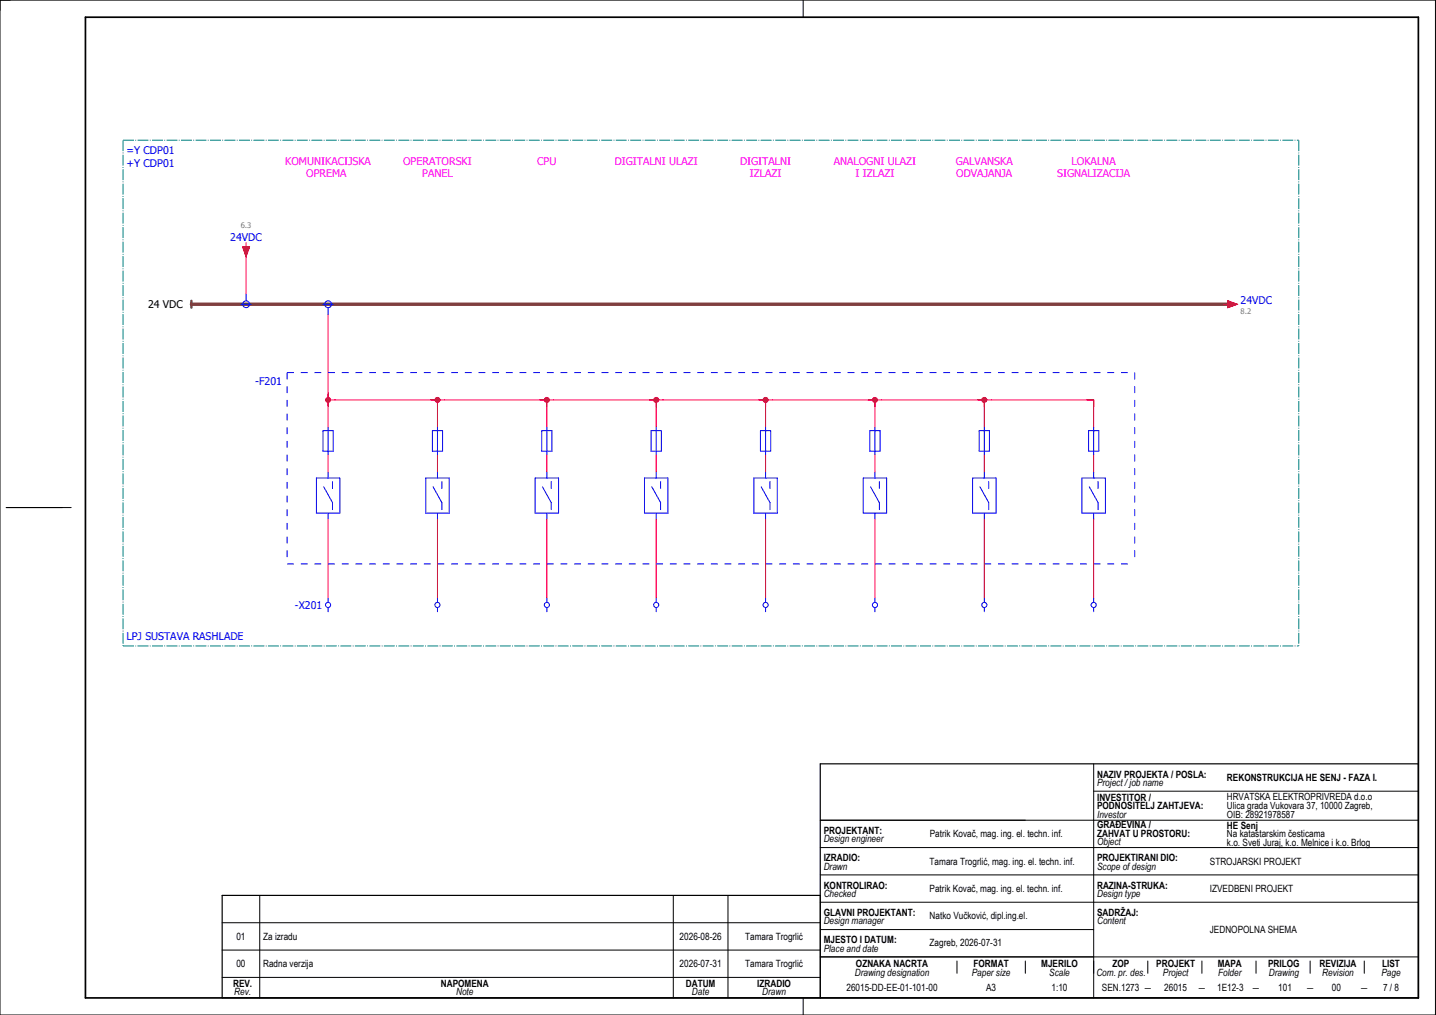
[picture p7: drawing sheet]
<svg xmlns="http://www.w3.org/2000/svg" width="420mm" height="297mm" viewBox="0 0 420 297" stroke-linecap="round" stroke-linejoin="round" font-family="sans-serif">
<g fill="none" stroke="#000" stroke-width=".29">
<path d="M0 0h420v297h-420zM235 0v5M1.8 148.5h19M320 231.5h95M320 223.5v68.5M415 223.5v68.5h-350M240 240h175M240 256h175M240 248h175M65 278h175M65 270h175M76 262v30"/>
<path d="M197 262v30M213 262v30M240 262v30M240 272h80M240 264h175M65 286h175M235 292v5M240 280h175M280 281.2v3.6M300 281.2v3.6M335.8 281.2v3.6M351.7 281.2v3.6"/>
<path d="M367.5 281.2v3.6M383.3 281.2v3.6M399.2 281.2v3.6"/>
</g>
<path d="M415 223.5h-175v68.5M240 262h-175v30" fill="none" stroke="#000" stroke-width=".35"/>
<path d="M25 5h390v287h-390z" fill="none" stroke="#000" stroke-width=".5"/>
<path d="M56 89h304" fill="none" stroke="#7f3f3f" stroke-width="1"/>
<g fill="none" stroke="#f00" stroke-width=".29">
<path d="M72 74v12M96 92v33M98 117h62v8M128 117v8M162 117h30v8M194 117h30v8M226 117h30v8M258 117h30v8M290 117h30v8M96 133v5.2M128 133v5.2M160 133v5.2"/>
<path d="M192 133v5.2M224 133v5.2M256 133v5.2M288 133v5.2M320 133v5.2M96 151.9v23.1M128 151.9v23.1M160 151.9v23.1M192 151.9v23.1M224 151.9v23.1M256 151.9v23.1M288 151.9v23.1"/>
<path d="M320 151.9v23.1"/>
</g>
<path d="M56 88v2" fill="none" stroke="#7f3f3f" stroke-width=".7"/>
<circle cx="128" cy="117" r=".88" fill="#f00"/>
<path d="M158 117h4M160 117v2" fill="none" stroke="#f00" stroke-width=".29"/>
<circle cx="160" cy="117" r=".88" fill="#f00"/>
<path d="M190 117h4M192 117v2" fill="none" stroke="#f00" stroke-width=".29"/>
<circle cx="192" cy="117" r=".88" fill="#f00"/>
<path d="M96 115v4M96 117h2" fill="none" stroke="#f00" stroke-width=".29"/>
<circle cx="96" cy="117" r=".88" fill="#f00"/>
<path d="M222 117h4M224 117v2" fill="none" stroke="#f00" stroke-width=".29"/>
<circle cx="224" cy="117" r=".88" fill="#f00"/>
<path d="M254 117h4M256 117v2" fill="none" stroke="#f00" stroke-width=".29"/>
<circle cx="256" cy="117" r=".88" fill="#f00"/>
<path d="M286 117h4M288 117v2" fill="none" stroke="#f00" stroke-width=".29"/>
<circle cx="288" cy="117" r=".88" fill="#f00"/>
<path d="M71 72.3h2l-1 2.7zM72 71v1.3M358 89h1.3M359.3 88l2.7 1-2.7 1zM318 117h2v2" fill="none" stroke="#f00" stroke-width=".29"/>
<g fill="none" stroke="#00f" stroke-width=".29">
<path d="M70.5 89h3M72 86v2M94.5 89h3M96 90v2M92.6 139.9h6.8v10.3h-6.8zM94.5 126h3v6h-3zM96 125v8M96 138.2v1.7M124.6 139.9h6.8v10.3h-6.8zM126.5 126h3v6h-3zM128 125v8M128 138.2v1.7"/>
<path d="M156.6 139.9h6.8v10.3h-6.8zM158.5 126h3v6h-3zM160 125v8M160 138.2v1.7M188.6 139.9h6.8v10.3h-6.8zM190.5 126h3v6h-3zM192 125v8M192 138.2v1.7M220.6 139.9h6.8v10.3h-6.8zM222.5 126h3v6h-3zM224 125v8M224 138.2v1.7"/>
<path d="M252.6 139.9h6.8v10.3h-6.8zM254.5 126h3v6h-3zM256 125v8M256 138.2v1.7M284.6 139.9h6.8v10.3h-6.8zM286.5 126h3v6h-3zM288 125v8M288 138.2v1.7M316.6 139.9h6.8v10.3h-6.8zM318.5 126h3v6h-3zM320 125v8M320 138.2v1.7"/>
<path d="M94.7 142.5l2.6 4.6v2.1M96 150.2v1.7M97.3 140.9v2.1M126.7 142.5l2.6 4.6v2.1M128 150.2v1.7M129.3 140.9v2.1M158.7 142.5l2.6 4.6v2.1M160 150.2v1.7M161.3 140.9v2.1M190.7 142.5l2.6 4.6v2.1M192 150.2v1.7M193.3 140.9v2.1"/>
<path d="M222.7 142.5l2.6 4.6v2.1M224 150.2v1.7M225.3 140.9v2.1M254.7 142.5l2.6 4.6v2.1M256 150.2v1.7M257.3 140.9v2.1M286.7 142.5l2.6 4.6v2.1M288 150.2v1.7M289.3 140.9v2.1M318.7 142.5l2.6 4.6v2.1M320 150.2v1.7M321.3 140.9v2.1"/>
<path d="M96 175v1.3M96 177.8v1.2M128 175v1.3M128 177.8v1.2M160 175v1.3M160 177.8v1.2M192 175v1.3M192 177.8v1.2M224 175v1.3M224 177.8v1.2M256 175v1.3M256 177.8v1.2"/>
<path d="M288 175v1.3M288 177.8v1.2M320 175v1.3M320 177.8v1.2"/>
<circle cx="72" cy="89" r="1"/>
<circle cx="96" cy="89" r="1"/>
<circle cx="96" cy="177" r=".75"/>
<circle cx="128" cy="177" r=".75"/>
<circle cx="160" cy="177" r=".75"/>
<circle cx="192" cy="177" r=".75"/>
<circle cx="224" cy="177" r=".75"/>
<circle cx="256" cy="177" r=".75"/>
<circle cx="288" cy="177" r=".75"/>
<circle cx="320" cy="177" r=".75"/>
</g>
<path d="M84 109h248M84 109v56M332 109v56M84 165h248" fill="none" stroke="#00f" stroke-width=".29" stroke-dasharray="2 2" stroke-linecap="butt"/>
<path d="M36 41h344M36 41v148M380 41v148M36 189h344" fill="none" stroke="#007f7f" stroke-width=".29" stroke-dasharray="3.2 .4 .3 .4" stroke-linecap="butt"/>
<g fill="#f00" stroke="#f00" stroke-width=".29">
<path d="M359.3 88l2.7 1-2.7 1z"/>
<path d="M71 72.3h2l-1 2.7z"/>
</g>
<g font-size="3.1" fill="#00f">
<text x="37" y="45.1">=Y CDP01</text>
<text x="37" y="48.9">+Y CDP01</text>
<text x="67.4" y="70.4">24VDC</text>
<text x="363" y="89">24VDC</text>
<text x="74.7" y="112.6">-F201</text>
<text x="86.3" y="178.3">-X201</text>
<text x="37" y="187.4">LPJ SUSTAVA RASHLADE</text>
</g>
<g font-size="3.1" fill="#f0f">
<text x="83.4" y="48.1">KOMUNIKACIJSKA</text>
<text x="89.6" y="51.9">OPREMA</text>
<text x="118" y="48.1">OPERATORSKI</text>
<text x="123.5" y="51.9">PANEL</text>
<text x="157.2" y="48.1">CPU</text>
<text x="179.9" y="48.1">DIGITALNI ULAZI</text>
<text x="216.5" y="48.1">DIGITALNI</text>
<text x="219.4" y="51.9">IZLAZI</text>
<text x="243.9" y="48.1">ANALOGNI ULAZI</text>
<text x="250.3" y="51.9">I IZLAZI</text>
<text x="279.7" y="48.1">GALVANSKA</text>
<text x="279.8" y="51.9">ODVAJANJA</text>
<text x="309.3" y="51.9">SIGNALIZACIJA</text>
<text x="313.5" y="48.1">LOKALNA</text>
</g>
<text font-size="3.1" x="43.3" y="90.3">24 VDC</text>
<g font-size="2.9">
<text x="321" y="227.5">NAZIV PROJEKTA / POSLA:</text>
<text x="321" y="230">Project / job name</text>
<text x="359" y="228.6">REKONSTRUKCIJA HE SENJ - FAZA I.</text>
<text x="321" y="234.3">INVESTITOR /</text>
<text x="321" y="236.8">PODNOSITELJ ZAHTJEVA:</text>
<text x="321" y="239.3">Investor</text>
<text x="359" y="234.2">HRVATSKA ELEKTROPRIVREDA d.o.o</text>
<text x="359" y="236.8">Ulica grada Vukovara 37, 10000 Zagreb,</text>
<text x="359" y="239.5">OIB: 28921978587</text>
<text x="241" y="244">PROJEKTANT:</text>
<text x="272" y="245">Patrik Kovač, mag. ing. el. techn. inf.</text>
<text x="321" y="242.3">GRAĐEVINA /</text>
<text x="321" y="244.8">ZAHVAT U PROSTORU:</text>
<text x="359" y="242.6">HE Senj</text>
<text x="359" y="245.1">Na katastarskim česticama</text>
<text x="241" y="246.5">Design engineer</text>
<text x="321" y="247.3">Object</text>
<text x="359" y="247.5">k.o. Sveti Juraj, k.o. Melnice i k.o. Brlog</text>
<text x="241" y="252">IZRADIO:</text>
<text x="241" y="254.5">Drawn</text>
<text x="272" y="253">Tamara Trogrlić, mag. ing. el. techn. inf.</text>
<text x="321" y="252">PROJEKTIRANI DIO:</text>
<text x="321" y="254.5">Scope of design</text>
<text x="354" y="253.1">STROJARSKI PROJEKT</text>
<text x="241" y="260">KONTROLIRAO:</text>
<text x="241" y="262.5">Checked</text>
<text x="272" y="261">Patrik Kovač, mag. ing. el. techn. inf.</text>
<text x="321" y="260">RAZINA-STRUKA:</text>
<text x="321" y="262.5">Design type</text>
<text x="354" y="261">IZVEDBENI PROJEKT</text>
<text x="241" y="268">GLAVNI PROJEKTANT:</text>
<text x="272" y="269">Natko Vučković, dipl.ing.el.</text>
<text x="321" y="268">SADRŽAJ:</text>
<text x="69.2" y="275">01</text>
<text x="77" y="275">Za izradu</text>
<text x="198.9" y="275">2026-08-26</text>
<text x="218" y="275">Tamara Trogrlić</text>
<text x="241" y="270.5">Design manager</text>
<text x="321" y="270.5">Content</text>
<text x="354" y="273.1">JEDNOPOLNA SHEMA</text>
<text x="241" y="278.5">Place and date</text>
<text x="241" y="276">MJESTO I DATUM:</text>
<text x="272" y="276.8">Zagreb, 2026-07-31</text>
<text x="69.2" y="283">00</text>
<text x="77" y="283">Radna verzija</text>
<text x="198.9" y="283">2026-07-31</text>
<text x="218" y="283">Tamara Trogrlić</text>
<text x="250.1" y="285.6">Drawing designation</text>
<text x="250.4" y="283.1">OZNAKA NACRTA</text>
<text x="284.3" y="285.6">Paper size</text>
<text x="284.9" y="283.1">FORMAT</text>
<text x="304.7" y="283.1">MJERILO</text>
<text x="307" y="285.6">Scale</text>
<text x="320.8" y="285.6">Com. pr. des.</text>
<text x="325.5" y="283.1">ZOP</text>
<text x="338.3" y="283.1">PROJEKT</text>
<text x="340.3" y="285.6">Project</text>
<text x="356.3" y="283.1">MAPA</text>
<text x="356.4" y="285.6">Folder</text>
<text x="371.1" y="283.1">PRILOG</text>
<text x="371.3" y="285.6">Drawing</text>
<text x="386.1" y="283.1">REVIZIJA</text>
<text x="386.9" y="285.6">Revision</text>
<text x="404.2" y="285.6">Page</text>
<text x="404.4" y="283.1">LIST</text>
<text x="68.2" y="288.8">REV.</text>
<text x="68.5" y="291.3">Rev.</text>
<text x="129" y="288.8">NAPOMENA</text>
<text x="133.5" y="291.3">Note</text>
<text x="200.7" y="288.8">DATUM</text>
<text x="202.5" y="291.3">Date</text>
<text x="221.6" y="288.8">IZRADIO</text>
<text x="223" y="291.3">Drawn</text>
<text x="247.7" y="290">26015-DD-EE-01-101-00</text>
<text x="288.5" y="290.1">A3</text>
<text x="307.7" y="290">1:10</text>
<text x="322.4" y="290">SEN.1273 ―</text>
<text x="340.7" y="290">26015</text>
<text x="350.5" y="290.1">―</text>
<text x="356.1" y="290">1E12-3</text>
<text x="366.3" y="290.1">―</text>
<text x="374" y="290">101</text>
<text x="382.1" y="290.1">―</text>
<text x="389.7" y="290">00</text>
<text x="398" y="290.1">―</text>
<text x="404.7" y="290.1">7 / 8</text>
</g>
<g font-size="2.2" fill="#7ca552">
<text x="70.4" y="66.8">6.3</text>
<text x="363" y="91.9">8.2</text>
</g>
</svg>
